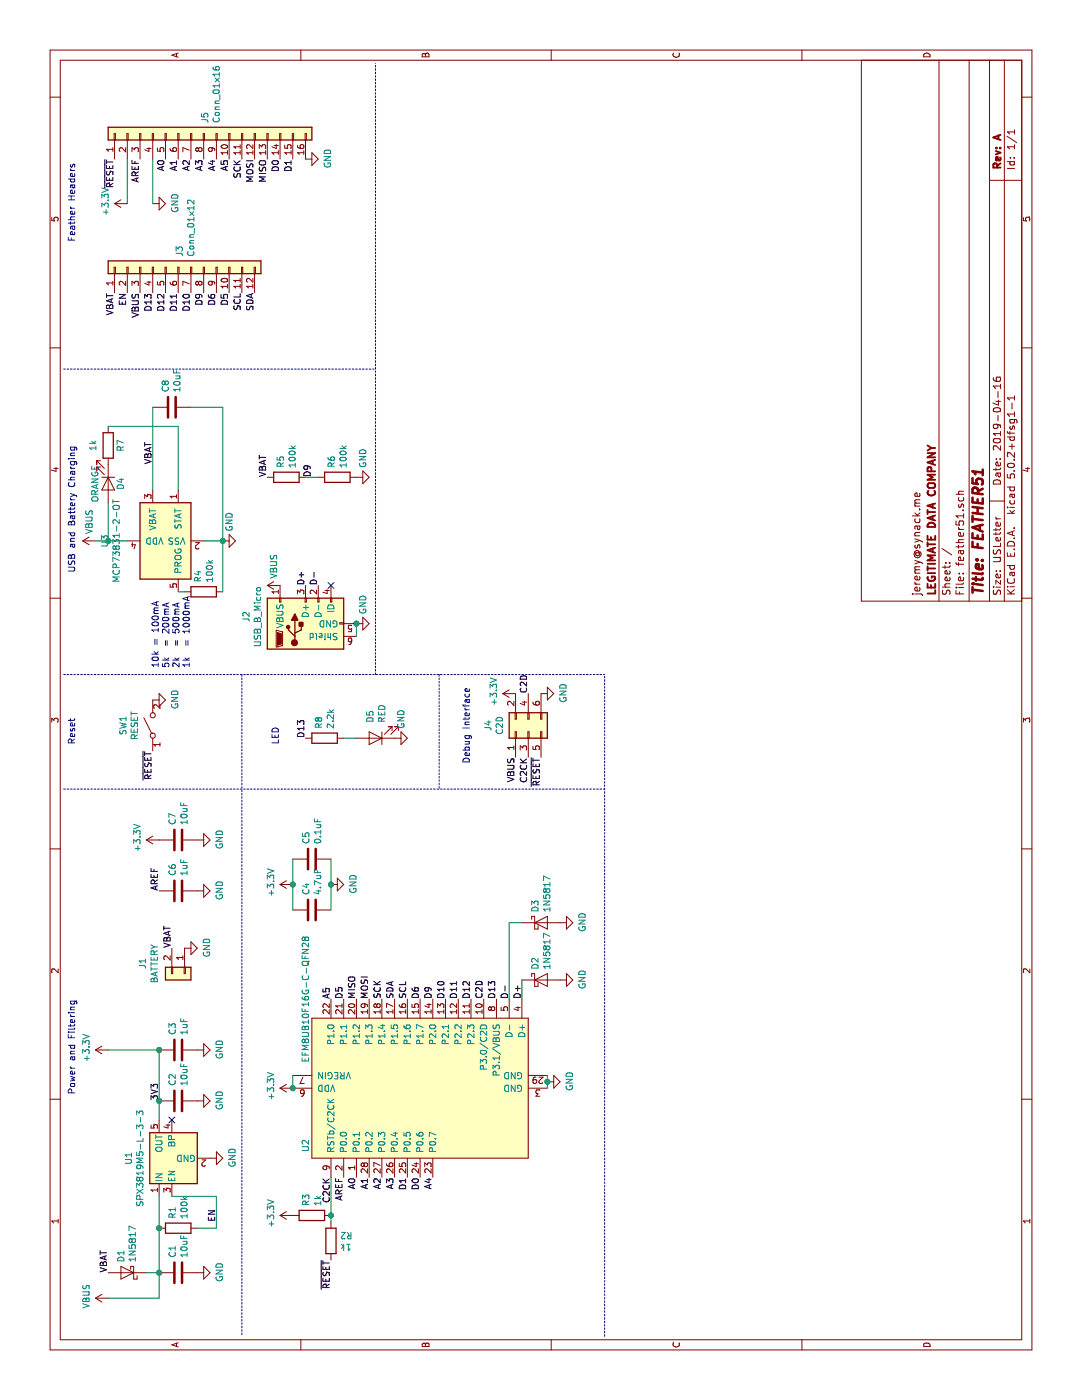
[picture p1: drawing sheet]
EESchema Schematic File Version 4
LIBS:feather51-cache
EELAYER 26 0
EELAYER END
$Descr USLetter 11000 8500
encoding utf-8
Sheet 1 1
Title "FEATHER51"
Date "2019-04-16"
Rev "A"
Comp "LEGITIMATE DATA COMPANY"
Comment1 "jeremy@synack.me"
Comment2 ""
Comment3 ""
Comment4 ""
$EndDescr
$Comp
L Device:C C4
U 1 1
P 3850 2450
F 0 "C4" H 3965 2496 50  0000 L CNN
F 1 "4.7uF" H 3965 2405 50  0000 L CNN
F 2 "Capacitor_SMD:C_0805_2012Metric" H 3888 2300 50  0001 C CNN
F 3 "~" H 3850 2450 50  0001 C CNN
	1    3850 2450
	1    0    0    -1  
$EndComp
$Comp
L Device:C C5
U 1 1
P 4250 2450
F 0 "C5" H 4365 2496 50  0000 L CNN
F 1 "0.1uF" H 4365 2405 50  0000 L CNN
F 2 "Capacitor_SMD:C_0805_2012Metric" H 4288 2300 50  0001 C CNN
F 3 "~" H 4250 2450 50  0001 C CNN
	1    4250 2450
	1    0    0    -1  
$EndComp
$Comp
L power:GND #PWR0101
U 1 1
P 4050 2600
F 0 "#PWR0101" H 4050 2350 50  0001 C CNN
F 1 "GND" H 4055 2427 50  0000 C CNN
F 2 "" H 4050 2600 50  0001 C CNN
F 3 "" H 4050 2600 50  0001 C CNN
	1    4050 2600
	1    0    0    -1  
$EndComp
Wire Wire Line
	3850 2600 4050 2600
Connection ~ 4050 2600
Wire Wire Line
	4050 2600 4250 2600
Text Label 5550 4150 0    50   ~ 0
C2D
Text Label 5050 4150 2    50   ~ 0
C2CK
Text Label 1750 2600 2    50   ~ 0
C2CK
Text Label 3150 3800 0    50   ~ 0
C2D
$Comp
L power:GND #PWR0102
U 1 1
P 5550 4250
F 0 "#PWR0102" H 5550 4000 50  0001 C CNN
F 1 "GND" H 5555 4077 50  0000 C CNN
F 2 "" H 5550 4250 50  0001 C CNN
F 3 "" H 5550 4250 50  0001 C CNN
	1    5550 4250
	1    0    0    -1  
$EndComp
$Comp
L Device:R R3
U 1 1
P 1450 2450
F 0 "R3" H 1520 2496 50  0000 L CNN
F 1 "1k" H 1520 2405 50  0000 L CNN
F 2 "Resistor_SMD:R_0603_1608Metric" V 1380 2450 50  0001 C CNN
F 3 "~" H 1450 2450 50  0001 C CNN
	1    1450 2450
	1    0    0    -1  
$EndComp
Wire Wire Line
	1450 2600 1750 2600
$Comp
L Connector:USB_B_Micro J2
U 1 1
P 6100 2400
F 0 "J2" H 6155 2867 50  0000 C CNN
F 1 "USB_B_Micro" H 6155 2776 50  0000 C CNN
F 2 "Connector_USB:USB_Micro-B_Amphenol_10103594-0001LF_Horizontal" H 6250 2350 50  0001 C CNN
F 3 "~" H 6250 2350 50  0001 C CNN
	1    6100 2400
	1    0    0    -1  
$EndComp
Text Label 3150 4100 0    50   ~ 0
D+
Text Label 3150 4000 0    50   ~ 0
D-
$Comp
L power:VBUS #PWR0103
U 1 1
P 6750 750
F 0 "#PWR0103" H 6750 600 50  0001 C CNN
F 1 "VBUS" H 6900 800 50  0000 C CNN
F 2 "" H 6750 750 50  0001 C CNN
F 3 "" H 6750 750 50  0001 C CNN
	1    6750 750 
	1    0    0    -1  
$EndComp
$Comp
L Connector_Generic:Conn_01x12 J3
U 1 1
P 8900 1400
F 0 "J3" H 8980 1392 50  0000 L CNN
F 1 "Conn_01x12" H 8980 1301 50  0000 L CNN
F 2 "Connector_PinSocket_2.54mm:PinSocket_1x12_P2.54mm_Vertical" H 8900 1400 50  0001 C CNN
F 3 "~" H 8900 1400 50  0001 C CNN
	1    8900 1400
	1    0    0    -1  
$EndComp
$Comp
L Connector_Generic:Conn_01x16 J5
U 1 1
P 9950 1600
F 0 "J5" H 10030 1592 50  0000 L CNN
F 1 "Conn_01x16" H 10030 1501 50  0000 L CNN
F 2 "Connector_PinSocket_2.54mm:PinSocket_1x16_P2.54mm_Vertical" H 9950 1600 50  0001 C CNN
F 3 "~" H 9950 1600 50  0001 C CNN
	1    9950 1600
	1    0    0    -1  
$EndComp
Text Label 8700 900  2    50   ~ 0
VBAT
Text Label 8700 1000 2    50   ~ 0
EN
Text Label 8700 1100 2    50   ~ 0
VBUS
Text Label 8700 1200 2    50   ~ 0
D13
Text Label 8700 1300 2    50   ~ 0
D12
Text Label 8700 1400 2    50   ~ 0
D11
Text Label 8700 1500 2    50   ~ 0
D10
Text Label 8700 1600 2    50   ~ 0
D9
Text Label 8700 1700 2    50   ~ 0
D6
Text Label 8700 1800 2    50   ~ 0
D5
Text Label 8700 1900 2    50   ~ 0
SCL
Text Label 8700 2000 2    50   ~ 0
SDA
Text Label 9750 900  2    50   ~ 0
~RESET
Wire Wire Line
	9400 1000 9750 1000
Text Label 9750 1100 2    50   ~ 0
AREF
$Comp
L power:GND #PWR0104
U 1 1
P 9400 1200
F 0 "#PWR0104" H 9400 950 50  0001 C CNN
F 1 "GND" H 9405 1027 50  0000 C CNN
F 2 "" H 9400 1200 50  0001 C CNN
F 3 "" H 9400 1200 50  0001 C CNN
	1    9400 1200
	1    0    0    -1  
$EndComp
Wire Wire Line
	9400 1200 9750 1200
Text Label 9750 1300 2    50   ~ 0
A0
Text Label 9750 1400 2    50   ~ 0
A1
Text Label 9750 1500 2    50   ~ 0
A2
Text Label 9750 1600 2    50   ~ 0
A3
Text Label 9750 1700 2    50   ~ 0
A4
Text Label 9750 1800 2    50   ~ 0
A5
Text Label 9750 1900 2    50   ~ 0
SCK
Text Label 9750 2000 2    50   ~ 0
MOSI
Text Label 9750 2100 2    50   ~ 0
MISO
Text Label 9750 2200 2    50   ~ 0
D0
Text Label 9750 2300 2    50   ~ 0
D1
$Comp
L power:GND #PWR0105
U 1 1
P 9750 2400
F 0 "#PWR0105" H 9750 2150 50  0001 C CNN
F 1 "GND" H 9755 2227 50  0000 C CNN
F 2 "" H 9750 2400 50  0001 C CNN
F 3 "" H 9750 2400 50  0001 C CNN
	1    9750 2400
	1    0    0    -1  
$EndComp
Text Notes 9100 600  0    50   ~ 0
Feather Headers
$Comp
L power:+3.3V #PWR0106
U 1 1
P 4050 2300
F 0 "#PWR0106" H 4050 2150 50  0001 C CNN
F 1 "+3.3V" H 4065 2473 50  0000 C CNN
F 2 "" H 4050 2300 50  0001 C CNN
F 3 "" H 4050 2300 50  0001 C CNN
	1    4050 2300
	1    0    0    -1  
$EndComp
Wire Wire Line
	3850 2300 4050 2300
Connection ~ 4050 2300
Wire Wire Line
	4050 2300 4250 2300
$Comp
L power:+3.3V #PWR0107
U 1 1
P 9400 1000
F 0 "#PWR0107" H 9400 850 50  0001 C CNN
F 1 "+3.3V" H 9415 1173 50  0000 C CNN
F 2 "" H 9400 1000 50  0001 C CNN
F 3 "" H 9400 1000 50  0001 C CNN
	1    9400 1000
	1    0    0    -1  
$EndComp
$Comp
L power:+3.3V #PWR0108
U 1 1
P 5550 4050
F 0 "#PWR0108" H 5550 3900 50  0001 C CNN
F 1 "+3.3V" H 5565 4223 50  0000 C CNN
F 2 "" H 5550 4050 50  0001 C CNN
F 3 "" H 5550 4050 50  0001 C CNN
	1    5550 4050
	1    0    0    -1  
$EndComp
$Comp
L power:VBUS #PWR0109
U 1 1
P 800 850
F 0 "#PWR0109" H 800 700 50  0001 C CNN
F 1 "VBUS" H 815 1023 50  0000 C CNN
F 2 "" H 800 850 50  0001 C CNN
F 3 "" H 800 850 50  0001 C CNN
	1    800  850 
	1    0    0    -1  
$EndComp
$Comp
L Diode:1N5817 D1
U 1 1
P 1000 1000
F 0 "D1" V 1046 921 50  0000 R CNN
F 1 "1N5817" V 955 921 50  0000 R CNN
F 2 "synack-common:DO-214AC" H 1000 825 50  0001 C CNN
F 3 "http://www.vishay.com/docs/88525/1n5817.pdf" H 1000 1000 50  0001 C CNN
	1    1000 1000
	0    -1   -1   0   
$EndComp
Text Label 1000 850  0    50   ~ 0
VBAT
Wire Wire Line
	800  1250 1000 1250
Wire Wire Line
	1000 1250 1000 1150
$Comp
L Device:C C1
U 1 1
P 1000 1400
F 0 "C1" H 1115 1446 50  0000 L CNN
F 1 "10uF" H 1115 1355 50  0000 L CNN
F 2 "Capacitor_SMD:C_0805_2012Metric" H 1038 1250 50  0001 C CNN
F 3 "~" H 1000 1400 50  0001 C CNN
	1    1000 1400
	1    0    0    -1  
$EndComp
Connection ~ 1000 1250
$Comp
L power:GND #PWR0110
U 1 1
P 1000 1550
F 0 "#PWR0110" H 1000 1300 50  0001 C CNN
F 1 "GND" H 1005 1377 50  0000 C CNN
F 2 "" H 1000 1550 50  0001 C CNN
F 3 "" H 1000 1550 50  0001 C CNN
	1    1000 1550
	1    0    0    -1  
$EndComp
$Comp
L Device:R R1
U 1 1
P 1350 1400
F 0 "R1" H 1420 1446 50  0000 L CNN
F 1 "100k" H 1420 1355 50  0000 L CNN
F 2 "Resistor_SMD:R_0603_1608Metric" V 1280 1400 50  0001 C CNN
F 3 "~" H 1350 1400 50  0001 C CNN
	1    1350 1400
	1    0    0    -1  
$EndComp
Wire Wire Line
	1000 1250 1350 1250
$Comp
L Regulator_Linear:SPX3819M5-L-3-3 U1
U 1 1
P 1900 1350
F 0 "U1" H 1900 1692 50  0000 C CNN
F 1 "SPX3819M5-L-3-3" H 1900 1601 50  0000 C CNN
F 2 "Package_TO_SOT_SMD:SOT-23-5" H 1900 1675 50  0001 C CNN
F 3 "https://www.exar.com/content/document.ashx?id=22106&languageid=1033&type=Datasheet&partnumber=SPX3819&filename=SPX3819.pdf&part=SPX3819" H 1900 1350 50  0001 C CNN
	1    1900 1350
	1    0    0    -1  
$EndComp
Wire Wire Line
	1350 1550 1350 1700
Wire Wire Line
	1350 1700 1600 1700
Wire Wire Line
	1600 1700 1600 1350
Text Label 1400 1700 0    50   ~ 0
EN
Wire Wire Line
	1350 1250 1600 1250
Connection ~ 1350 1250
$Comp
L power:+3.3V #PWR0111
U 1 1
P 2750 850
F 0 "#PWR0111" H 2750 700 50  0001 C CNN
F 1 "+3.3V" H 2765 1023 50  0000 C CNN
F 2 "" H 2750 850 50  0001 C CNN
F 3 "" H 2750 850 50  0001 C CNN
	1    2750 850 
	1    0    0    -1  
$EndComp
Wire Wire Line
	2200 1250 2350 1250
NoConn ~ 2200 1350
$Comp
L Device:C C2
U 1 1
P 2350 1400
F 0 "C2" H 2465 1446 50  0000 L CNN
F 1 "10uF" H 2465 1355 50  0000 L CNN
F 2 "Capacitor_SMD:C_0805_2012Metric" H 2388 1250 50  0001 C CNN
F 3 "~" H 2350 1400 50  0001 C CNN
	1    2350 1400
	1    0    0    -1  
$EndComp
Connection ~ 2350 1250
$Comp
L Device:C C3
U 1 1
P 2750 1400
F 0 "C3" H 2865 1446 50  0000 L CNN
F 1 "1uF" H 2865 1355 50  0000 L CNN
F 2 "Capacitor_SMD:C_0805_2012Metric" H 2788 1250 50  0001 C CNN
F 3 "~" H 2750 1400 50  0001 C CNN
	1    2750 1400
	1    0    0    -1  
$EndComp
Wire Wire Line
	2350 1250 2750 1250
Wire Wire Line
	2750 850  2750 1250
Connection ~ 2750 1250
$Comp
L power:GND #PWR0112
U 1 1
P 2350 1550
F 0 "#PWR0112" H 2350 1300 50  0001 C CNN
F 1 "GND" H 2355 1377 50  0000 C CNN
F 2 "" H 2350 1550 50  0001 C CNN
F 3 "" H 2350 1550 50  0001 C CNN
	1    2350 1550
	1    0    0    -1  
$EndComp
$Comp
L power:GND #PWR0113
U 1 1
P 2750 1550
F 0 "#PWR0113" H 2750 1300 50  0001 C CNN
F 1 "GND" H 2755 1377 50  0000 C CNN
F 2 "" H 2750 1550 50  0001 C CNN
F 3 "" H 2750 1550 50  0001 C CNN
	1    2750 1550
	1    0    0    -1  
$EndComp
$Comp
L Connector_Generic:Conn_01x02 J1
U 1 1
P 3350 1450
F 0 "J1" H 3270 1125 50  0000 C CNN
F 1 "BATTERY" H 3270 1216 50  0000 C CNN
F 2 "Connector_JST:JST_PH_S2B-PH-K_1x02_P2.00mm_Horizontal" H 3350 1450 50  0001 C CNN
F 3 "~" H 3350 1450 50  0001 C CNN
	1    3350 1450
	-1   0    0    1   
$EndComp
$Comp
L power:GND #PWR0114
U 1 1
P 3550 1450
F 0 "#PWR0114" H 3550 1200 50  0001 C CNN
F 1 "GND" H 3555 1277 50  0000 C CNN
F 2 "" H 3550 1450 50  0001 C CNN
F 3 "" H 3550 1450 50  0001 C CNN
	1    3550 1450
	1    0    0    -1  
$EndComp
Text Label 3550 1350 0    50   ~ 0
VBAT
$Comp
L Device:C C6
U 1 1
P 4000 1400
F 0 "C6" H 4115 1446 50  0000 L CNN
F 1 "1uF" H 4115 1355 50  0000 L CNN
F 2 "Capacitor_SMD:C_0805_2012Metric" H 4038 1250 50  0001 C CNN
F 3 "~" H 4000 1400 50  0001 C CNN
	1    4000 1400
	1    0    0    -1  
$EndComp
$Comp
L Device:C C7
U 1 1
P 4400 1400
F 0 "C7" H 4515 1446 50  0000 L CNN
F 1 "10uF" H 4515 1355 50  0000 L CNN
F 2 "Capacitor_SMD:C_0805_2012Metric" H 4438 1250 50  0001 C CNN
F 3 "~" H 4400 1400 50  0001 C CNN
	1    4400 1400
	1    0    0    -1  
$EndComp
Text Label 4000 1250 0    50   ~ 0
AREF
$Comp
L power:+3.3V #PWR0115
U 1 1
P 4400 1250
F 0 "#PWR0115" H 4400 1100 50  0001 C CNN
F 1 "+3.3V" H 4415 1423 50  0000 C CNN
F 2 "" H 4400 1250 50  0001 C CNN
F 3 "" H 4400 1250 50  0001 C CNN
	1    4400 1250
	1    0    0    -1  
$EndComp
$Comp
L power:GND #PWR0116
U 1 1
P 4000 1550
F 0 "#PWR0116" H 4000 1300 50  0001 C CNN
F 1 "GND" H 4005 1377 50  0000 C CNN
F 2 "" H 4000 1550 50  0001 C CNN
F 3 "" H 4000 1550 50  0001 C CNN
	1    4000 1550
	1    0    0    -1  
$EndComp
$Comp
L power:GND #PWR0117
U 1 1
P 4400 1550
F 0 "#PWR0117" H 4400 1300 50  0001 C CNN
F 1 "GND" H 4405 1377 50  0000 C CNN
F 2 "" H 4400 1550 50  0001 C CNN
F 3 "" H 4400 1550 50  0001 C CNN
	1    4400 1550
	1    0    0    -1  
$EndComp
Text Notes 2400 600  0    50   ~ 0
Power and Filtering
$Comp
L Switch:SW_SPST SW1
U 1 1
P 5300 1200
F 0 "SW1" H 5300 1435 50  0000 C CNN
F 1 "RESET" H 5300 1344 50  0000 C CNN
F 2 "Button_Switch_SMD:SW_SPST_B3U-1000P" H 5300 1200 50  0001 C CNN
F 3 "" H 5300 1200 50  0001 C CNN
	1    5300 1200
	1    0    0    -1  
$EndComp
Text Label 5100 1200 2    50   ~ 0
~RESET
$Comp
L power:GND #PWR0118
U 1 1
P 5500 1200
F 0 "#PWR0118" H 5500 950 50  0001 C CNN
F 1 "GND" H 5505 1027 50  0000 C CNN
F 2 "" H 5500 1200 50  0001 C CNN
F 3 "" H 5500 1200 50  0001 C CNN
	1    5500 1200
	1    0    0    -1  
$EndComp
Text Notes 5150 600  0    50   ~ 0
Reset
$Comp
L Device:LED D4
U 1 1
P 7200 850
F 0 "D4" H 7200 950 50  0000 C CNN
F 1 "ORANGE" H 7200 750 50  0000 C CNN
F 2 "LED_SMD:LED_0603_1608Metric" H 7200 850 50  0001 C CNN
F 3 "~" H 7200 850 50  0001 C CNN
	1    7200 850 
	-1   0    0    1   
$EndComp
$Comp
L Battery_Management:MCP73831-2-OT U3
U 1 1
P 6750 1300
F 0 "U3" H 6750 1778 50  0000 C CNN
F 1 "MCP73831-2-OT" H 6750 1687 50  0000 C CNN
F 2 "Package_TO_SOT_SMD:SOT-23-5" H 6800 1050 50  0001 L CIN
F 3 "http://ww1.microchip.com/downloads/en/DeviceDoc/20001984g.pdf" H 6600 1250 50  0001 C CNN
	1    6750 1300
	1    0    0    -1  
$EndComp
Wire Wire Line
	6750 750  6750 850 
$Comp
L Device:R R7
U 1 1
P 7500 850
F 0 "R7" V 7400 850 50  0000 C CNN
F 1 "1k" V 7616 850 50  0000 C CNN
F 2 "Resistor_SMD:R_0603_1608Metric" V 7430 850 50  0001 C CNN
F 3 "~" H 7500 850 50  0001 C CNN
	1    7500 850 
	0    -1   -1   0   
$EndComp
Wire Wire Line
	6750 850  7050 850 
Connection ~ 6750 850 
Wire Wire Line
	6750 850  6750 1000
Wire Wire Line
	7650 850  7650 1400
Wire Wire Line
	7650 1400 7150 1400
$Comp
L Device:R R4
U 1 1
P 6350 1600
F 0 "R4" H 6420 1646 50  0000 L CNN
F 1 "100k" H 6420 1555 50  0000 L CNN
F 2 "Resistor_SMD:R_0603_1608Metric" V 6280 1600 50  0001 C CNN
F 3 "~" H 6350 1600 50  0001 C CNN
	1    6350 1600
	1    0    0    -1  
$EndComp
Wire Wire Line
	6350 1400 6350 1450
$Comp
L power:GND #PWR0119
U 1 1
P 6750 1750
F 0 "#PWR0119" H 6750 1500 50  0001 C CNN
F 1 "GND" H 6900 1700 50  0000 C CNN
F 2 "" H 6750 1750 50  0001 C CNN
F 3 "" H 6750 1750 50  0001 C CNN
	1    6750 1750
	1    0    0    -1  
$EndComp
Wire Wire Line
	6750 1750 6350 1750
Wire Wire Line
	6750 1750 6750 1600
Connection ~ 6750 1750
$Comp
L Device:C C8
U 1 1
P 7800 1350
F 0 "C8" H 7685 1304 50  0000 R CNN
F 1 "10uF" H 7685 1395 50  0000 R CNN
F 2 "Capacitor_SMD:C_0805_2012Metric" H 7838 1200 50  0001 C CNN
F 3 "~" H 7800 1350 50  0001 C CNN
	1    7800 1350
	-1   0    0    1   
$EndComp
Wire Wire Line
	7150 1200 7800 1200
Wire Wire Line
	6750 1750 7800 1750
Wire Wire Line
	7800 1750 7800 1500
Text Label 7350 1200 0    50   ~ 0
VBAT
Text Notes 5750 1500 0    50   ~ 0
10k = 100mA\n5k  = 200mA\n2k  = 500mA\n1k  = 1000mA
Text Notes 6500 600  0    50   ~ 0
USB and Battery Charging
$Comp
L power:VBUS #PWR0120
U 1 1
P 6400 2200
F 0 "#PWR0120" H 6400 2050 50  0001 C CNN
F 1 "VBUS" H 6550 2250 50  0000 C CNN
F 2 "" H 6400 2200 50  0001 C CNN
F 3 "" H 6400 2200 50  0001 C CNN
	1    6400 2200
	1    0    0    -1  
$EndComp
Text Label 6400 2400 0    50   ~ 0
D+
Text Label 6400 2500 0    50   ~ 0
D-
NoConn ~ 6400 2600
$Comp
L power:GND #PWR0121
U 1 1
P 6100 2800
F 0 "#PWR0121" H 6100 2550 50  0001 C CNN
F 1 "GND" H 6250 2750 50  0000 C CNN
F 2 "" H 6100 2800 50  0001 C CNN
F 3 "" H 6100 2800 50  0001 C CNN
	1    6100 2800
	1    0    0    -1  
$EndComp
Wire Wire Line
	6100 2800 6000 2800
Connection ~ 6100 2800
$Comp
L Device:R R5
U 1 1
P 7250 2250
F 0 "R5" H 7320 2296 50  0000 L CNN
F 1 "100k" H 7320 2205 50  0000 L CNN
F 2 "Resistor_SMD:R_0603_1608Metric" V 7180 2250 50  0001 C CNN
F 3 "~" H 7250 2250 50  0001 C CNN
	1    7250 2250
	1    0    0    -1  
$EndComp
$Comp
L Device:R R6
U 1 1
P 7250 2650
F 0 "R6" H 7320 2696 50  0000 L CNN
F 1 "100k" H 7320 2605 50  0000 L CNN
F 2 "Resistor_SMD:R_0603_1608Metric" V 7180 2650 50  0001 C CNN
F 3 "~" H 7250 2650 50  0001 C CNN
	1    7250 2650
	1    0    0    -1  
$EndComp
Wire Wire Line
	7250 2400 7250 2500
Text Label 7250 2100 0    50   ~ 0
VBAT
Text Label 7250 2450 0    50   ~ 0
D9
$Comp
L power:GND #PWR0122
U 1 1
P 7250 2800
F 0 "#PWR0122" H 7250 2550 50  0001 C CNN
F 1 "GND" H 7400 2750 50  0000 C CNN
F 2 "" H 7250 2800 50  0001 C CNN
F 3 "" H 7250 2800 50  0001 C CNN
	1    7250 2800
	1    0    0    -1  
$EndComp
Wire Notes Line
	8100 500  8100 2950
Wire Notes Line
	5700 1900 500  1900
$Comp
L Device:LED D5
U 1 1
P 5200 2950
F 0 "D5" V 5238 2832 50  0000 R CNN
F 1 "RED" V 5147 2832 50  0000 R CNN
F 2 "LED_SMD:LED_0603_1608Metric" H 5200 2950 50  0001 C CNN
F 3 "~" H 5200 2950 50  0001 C CNN
	1    5200 2950
	0    -1   -1   0   
$EndComp
$Comp
L Device:R R8
U 1 1
P 5200 2550
F 0 "R8" H 5270 2596 50  0000 L CNN
F 1 "2.2k" H 5270 2505 50  0000 L CNN
F 2 "Resistor_SMD:R_0603_1608Metric" V 5130 2550 50  0001 C CNN
F 3 "~" H 5200 2550 50  0001 C CNN
	1    5200 2550
	1    0    0    -1  
$EndComp
Wire Wire Line
	5200 2700 5200 2800
Text Label 5200 2400 0    50   ~ 0
D13
$Comp
L power:GND #PWR0123
U 1 1
P 5200 3100
F 0 "#PWR0123" H 5200 2850 50  0001 C CNN
F 1 "GND" H 5350 3050 50  0000 C CNN
F 2 "" H 5200 3100 50  0001 C CNN
F 3 "" H 5200 3100 50  0001 C CNN
	1    5200 3100
	1    0    0    -1  
$EndComp
Text Notes 5150 2200 0    50   ~ 0
LED
Text Label 5050 4250 2    50   ~ 0
~RESET
Text Label 1100 2600 2    50   ~ 0
~RESET
$Comp
L Device:R R2
U 1 1
P 1250 2600
F 0 "R2" H 1320 2646 50  0000 L CNN
F 1 "1k" H 1320 2555 50  0000 L CNN
F 2 "Resistor_SMD:R_0603_1608Metric" V 1180 2600 50  0001 C CNN
F 3 "~" H 1250 2600 50  0001 C CNN
	1    1250 2600
	0    1    1    0   
$EndComp
Wire Wire Line
	1400 2600 1450 2600
Connection ~ 1450 2600
Text Label 1750 2800 2    50   ~ 0
A0
Text Label 1750 2900 2    50   ~ 0
A1
Text Label 1750 3000 2    50   ~ 0
A2
Text Label 1750 3100 2    50   ~ 0
A3
Text Label 1750 3400 2    50   ~ 0
A4
Text Label 3150 2600 0    50   ~ 0
A5
Text Label 1750 3300 2    50   ~ 0
D0
Text Label 1750 3200 2    50   ~ 0
D1
Text Notes 5000 3700 0    50   ~ 0
Debug Interface
Text Label 3150 3200 0    50   ~ 0
SCL
Text Label 3150 3100 0    50   ~ 0
SDA
$Comp
L power:+3.3V #PWR0124
U 1 1
P 1450 2300
F 0 "#PWR0124" H 1450 2150 50  0001 C CNN
F 1 "+3.3V" H 1465 2473 50  0000 C CNN
F 2 "" H 1450 2300 50  0001 C CNN
F 3 "" H 1450 2300 50  0001 C CNN
	1    1450 2300
	1    0    0    -1  
$EndComp
$Comp
L power:+3.3V #PWR0125
U 1 1
P 2450 2300
F 0 "#PWR0125" H 2450 2150 50  0001 C CNN
F 1 "+3.3V" H 2465 2473 50  0000 C CNN
F 2 "" H 2450 2300 50  0001 C CNN
F 3 "" H 2450 2300 50  0001 C CNN
	1    2450 2300
	1    0    0    -1  
$EndComp
Text Label 3150 2900 0    50   ~ 0
MOSI
Text Label 3150 3000 0    50   ~ 0
SCK
Text Label 3150 2800 0    50   ~ 0
MISO
$Comp
L Diode:1N5817 D2
U 1 1
P 3300 4250
F 0 "D2" V 3254 4329 50  0000 L CNN
F 1 "1N5817" V 3345 4329 50  0000 L CNN
F 2 "synack-common:DO-214AC" H 3300 4075 50  0001 C CNN
F 3 "http://www.vishay.com/docs/88525/1n5817.pdf" H 3300 4250 50  0001 C CNN
	1    3300 4250
	0    1    1    0   
$EndComp
$Comp
L Diode:1N5817 D3
U 1 1
P 3750 4250
F 0 "D3" V 3704 4329 50  0000 L CNN
F 1 "1N5817" V 3795 4329 50  0000 L CNN
F 2 "synack-common:DO-214AC" H 3750 4075 50  0001 C CNN
F 3 "http://www.vishay.com/docs/88525/1n5817.pdf" H 3750 4250 50  0001 C CNN
	1    3750 4250
	0    1    1    0   
$EndComp
Wire Wire Line
	3150 4100 3300 4100
Wire Wire Line
	3150 4000 3750 4000
Wire Wire Line
	3750 4000 3750 4100
$Comp
L power:GND #PWR0128
U 1 1
P 3300 4400
F 0 "#PWR0128" H 3300 4150 50  0001 C CNN
F 1 "GND" H 3305 4227 50  0000 C CNN
F 2 "" H 3300 4400 50  0001 C CNN
F 3 "" H 3300 4400 50  0001 C CNN
	1    3300 4400
	1    0    0    -1  
$EndComp
$Comp
L power:GND #PWR0129
U 1 1
P 3750 4400
F 0 "#PWR0129" H 3750 4150 50  0001 C CNN
F 1 "GND" H 3755 4227 50  0000 C CNN
F 2 "" H 3750 4400 50  0001 C CNN
F 3 "" H 3750 4400 50  0001 C CNN
	1    3750 4400
	1    0    0    -1  
$EndComp
$Comp
L power:GND #PWR0130
U 1 1
P 1900 1650
F 0 "#PWR0130" H 1900 1400 50  0001 C CNN
F 1 "GND" H 1905 1477 50  0000 C CNN
F 2 "" H 1900 1650 50  0001 C CNN
F 3 "" H 1900 1650 50  0001 C CNN
	1    1900 1650
	1    0    0    -1  
$EndComp
$Comp
L synack-common:EFM8UB10F16G-C-QFN28 U2
U 1 1
P 2450 3100
F 0 "U2" H 2000 3800 50  0000 C CNN
F 1 "EFM8UB10F16G-C-QFN28" H 3150 3800 50  0000 C CNN
F 2 "Package_DFN_QFN:QFN-28-1EP_5x5mm_P0.5mm_EP3.35x3.35mm" H 2450 3100 50  0001 C CNN
F 3 "" H 2450 3100 50  0001 C CNN
	1    2450 3100
	1    0    0    -1  
$EndComp
Text Label 3150 3900 0    50   ~ 0
D13
Text Label 3150 3700 0    50   ~ 0
D12
Text Label 3150 3600 0    50   ~ 0
D11
Text Label 3150 3500 0    50   ~ 0
D10
Text Label 3150 3400 0    50   ~ 0
D9
Text Label 3150 3300 0    50   ~ 0
D6
Text Label 3150 2700 0    50   ~ 0
D5
Text Label 1750 2700 2    50   ~ 0
AREF
$Comp
L power:GND #PWR01
U 1 1
P 2500 4300
F 0 "#PWR01" H 2500 4050 50  0001 C CNN
F 1 "GND" H 2505 4127 50  0000 C CNN
F 2 "" H 2500 4300 50  0001 C CNN
F 3 "" H 2500 4300 50  0001 C CNN
	1    2500 4300
	1    0    0    -1  
$EndComp
Wire Wire Line
	2450 4300 2500 4300
Connection ~ 2500 4300
Wire Wire Line
	2500 4300 2550 4300
$Comp
L Connector_Generic:Conn_02x03_Odd_Even J4
U 1 1
P 5250 4150
F 0 "J4" H 5300 4467 50  0000 C CNN
F 1 "C2D" H 5300 4376 50  0000 C CNN
F 2 "Connector_PinHeader_2.54mm:PinHeader_2x03_P2.54mm_Vertical" H 5250 4150 50  0001 C CNN
F 3 "~" H 5250 4150 50  0001 C CNN
	1    5250 4150
	1    0    0    -1  
$EndComp
Text Label 5050 4050 2    50   ~ 0
VBUS
Wire Wire Line
	800  850  800  1250
Connection ~ 2450 2300
Wire Wire Line
	2450 2300 2550 2300
Text Label 2350 1250 0    50   ~ 0
3V3
Wire Notes Line
	4800 500  4800 4750
Wire Notes Line
	5700 3450 4800 3450
Wire Notes Line
	5700 2950 10500 2950
Wire Notes Line
	500  4750 5700 4750
Wire Notes Line
	5700 500  5700 4750
$EndSCHEMATC
